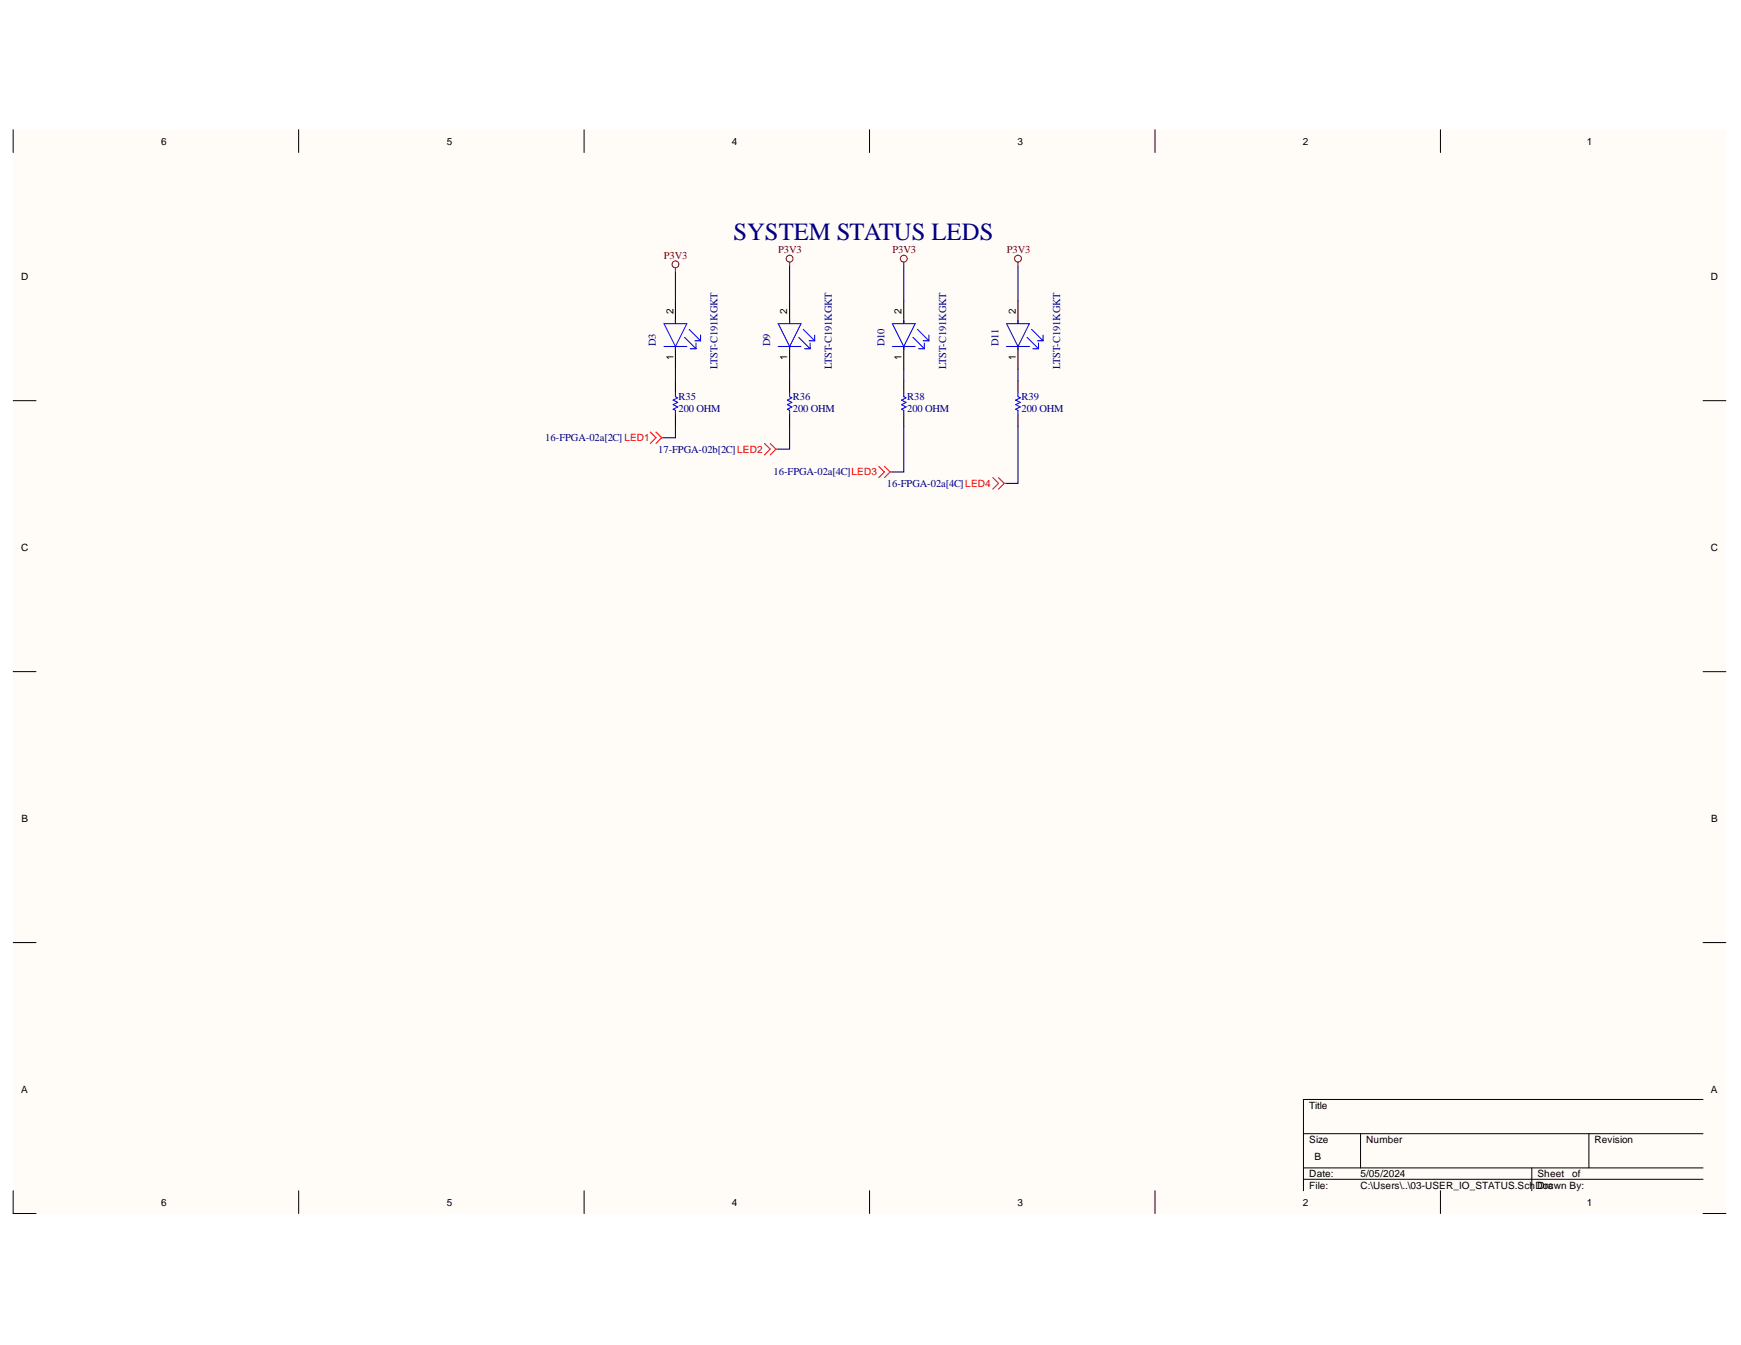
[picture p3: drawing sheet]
<svg xmlns="http://www.w3.org/2000/svg" width="279mm" height="216mm" viewBox="0 0 279 216" stroke-linecap="round" stroke-linejoin="round" font-family="sans-serif">
<g fill="#fffcf8">
<path d="M2.1 20.8h274.9v174h-274.9z" fill-rule="evenodd"/>
<path d="M5.8 24.5h267.5v166.6h-267.5z" fill-rule="evenodd"/>
</g>
<g fill="none" stroke="#000" stroke-width=".16">
<path d="M2.1 20.8v3.7M47.9 20.8v3.7M93.7 20.8v3.7M139.5 20.8v3.7M185.4 20.8v3.7M231.2 20.8v3.7M2.1 64.3h3.7M273.3 64.3h3.7M2.1 107.8h3.7M273.3 107.8h3.7M2.1 151.3h3.7M273.3 151.3h3.7"/>
<path d="M273.3 176.5h-64.1v14.6M2.1 191.1v3.7h3.7M47.9 191.1v3.7M93.7 191.1v3.7M139.5 191.1v3.7M185.4 191.1v3.7M209.2 182h64.1M209.2 187.5h64.1M209.2 189.3h64.1M218.3 182v5.5M231.2 191.1v3.7M245.8 187.5v3.6"/>
<path d="M255 182v5.5M273.3 194.8h3.7"/>
</g>
<g fill="none" stroke="#800000" stroke-width=".16">
<circle cx="108.4" cy="42.4" r=".55"/>
<circle cx="126.7" cy="41.5" r=".55"/>
<circle cx="145" cy="41.5" r=".55"/>
<circle cx="163.4" cy="41.5" r=".55"/>
</g>
<path d="M108.4 43v.7M126.7 42.1v.7M145 42.1v.7M163.4 42.1v.7" fill="none" stroke="#800000" stroke-width=".17"/>
<g fill="none" stroke="#f00" stroke-width=".17">
<path d="M104.4 69.4l.9 .9-.9 .9M105.3 69.4l.9 .9M106.2 70.3l-.9 .9M106.2 70.3h.4M122.7 71.2l.9 .9-.9 .9M123.6 71.2l.9 .9M124.5 72.1l-.9 .9M124.5 72.1h.4M141 74.8l.9 1-.9 .9M141.9 74.8l.9 1M142.8 75.8l-.9 .9M142.8 75.8h.4"/>
<path d="M159.3 76.7l.9 .9-.9 .9M160.2 76.7l1 .9M161.2 77.6l-1 .9M161.2 77.6h.3"/>
</g>
<g fill="none" stroke="#000" stroke-width=".17">
<path d="M108.4 48.3v3.7M108.4 55.6v3.7M126.7 48.3v3.7M126.7 55.6v3.7M145 48.3v3.7M145 55.6v3.7M163.4 48.3v3.7M163.4 55.6v3.7M108.4 61.1v1.8M108.4 66.6v1.8M126.7 61.1v1.8M126.7 66.6v1.8"/>
<path d="M145 61.1v1.8M145 66.6v1.8M163.4 61.1v1.8M163.4 66.6v1.8"/>
</g>
<g fill="none" stroke="#00f" stroke-width=".17">
<path d="M106.6 52h3.6l-1.8 3.6zM106.6 55.6h3.6M108.4 51.4v.6M108.4 55.6v.6M109.9 54.2l1.8 1.8M110.6 52.9l1.8 1.8M110.8 56h.9M111.5 54.7h.9M111.7 55.1v.9M112.4 53.8v.9M124.9 52h3.7l-1.9 3.6zM124.9 55.6h3.7"/>
<path d="M126.7 51.4v.6M126.7 55.6v.6M128.2 54.2l1.8 1.8M128.9 52.9l1.9 1.8M129.1 56h.9M129.8 54.7h1M130 55.1v.9M130.8 53.8v.9M143.2 52h3.7l-1.9 3.6zM143.2 55.6h3.7M145 51.4v.6M145 55.6v.6"/>
<path d="M146.5 54.2l1.8 1.8M147.2 52.9l1.9 1.8M147.4 56h.9M148.2 54.7h.9M148.3 55.1v.9M149.1 53.8v.9M161.5 52h3.7l-1.8 3.6zM161.5 55.6h3.7M163.4 51.4v.6M163.4 55.6v.6M164.8 54.2l1.9 1.8M165.6 52.9l1.8 1.8"/>
<path d="M165.7 56h1M166.5 54.7h.9M166.7 55.1v.9M167.4 53.8v.9M108.4 62.9v.8l.4 .2-.8 .3 .8 .4-.8 .4 .8 .3-.8 .4 .4 .2v.7M126.7 62.9v.8l.4 .2-.7 .3 .7 .4-.7 .4 .7 .3-.7 .4 .3 .2v.7M145 62.9v.8l.4 .2-.7 .3 .7 .4-.7 .4 .7 .3-.7 .4 .3 .2v.7M163.4 62.9v.8l.3 .2-.7 .3 .7 .4-.7 .4 .7 .3-.7 .4 .4 .2v.7"/>
</g>
<path d="M108.4 43.7v4.6M108.4 59.3v1.8M126.7 42.8v5.5M126.7 59.3v1.8M145 42.8v5.5M145 59.3v1.8M163.4 42.8v5.5M163.4 59.3v1.8M108.4 68.4v1.9h-1.8M126.7 68.4v3.7h-1.8M145 68.4v7.4h-1.8M163.4 68.4v9.2h-1.9" fill="none" stroke="#000080" stroke-width=".17"/>
<text font-size="4" fill="#000080" x="117.7" y="38.5">SYSTEM STATUS LEDS</text>
<g font-size="1.7" fill="#800000">
<text x="106.5" y="41.5">P3V3</text>
<text x="124.9" y="40.6">P3V3</text>
<text x="143.2" y="40.6">P3V3</text>
<text x="161.6" y="40.6">P3V3</text>
</g>
<g font-size="1.7" fill="#000080">
<text x="105.3" y="55.6" transform="rotate(-90 105.3 55.6)">D3</text>
<text x="115.2" y="59.2" transform="rotate(-90 115.2 59.2)">LTST-C191KGKT</text>
<text x="123.6" y="55.6" transform="rotate(-90 123.6 55.6)">D9</text>
<text x="133.5" y="59.2" transform="rotate(-90 133.5 59.2)">LTST-C191KGKT</text>
<text x="142" y="55.6" transform="rotate(-90 142 55.6)">D10</text>
<text x="151.9" y="59.2" transform="rotate(-90 151.9 59.2)">LTST-C191KGKT</text>
<text x="160.2" y="55.6" transform="rotate(-90 160.2 55.6)">D11</text>
<text x="170.1" y="59.2" transform="rotate(-90 170.1 59.2)">LTST-C191KGKT</text>
<text x="108.9" y="64.2">R35</text>
<text x="127.3" y="64.2">R36</text>
<text x="145.6" y="64.2">R38</text>
<text x="164" y="64.2">R39</text>
<text x="87.5" y="70.8">16-FPGA-02a[2C] LED1</text>
<text x="108.9" y="66.1">200 OHM</text>
<text x="127.3" y="66.1">200 OHM</text>
<text x="145.6" y="66.1">200 OHM</text>
<text x="164" y="66.1">200 OHM</text>
<text x="105.6" y="72.7">17-FPGA-02b[2C]LED2</text>
<text x="124.1" y="76.3">16-FPGA-02a[4C]LED3</text>
<text x="142.3" y="78.2">16-FPGA-02a[4C]LED4</text>
</g>
<g font-size="1.6">
<text x="25.9" y="23.2">6</text>
<text x="71.7" y="23.2">5</text>
<text x="117.4" y="23.2">4</text>
<text x="163.3" y="23.2">3</text>
<text x="209.1" y="23.2">2</text>
<text x="254.7" y="23.2">1</text>
<text x="3.4" y="45">D</text>
<text x="274.6" y="45">D</text>
<text x="108.1" y="50.5" transform="rotate(-90 108.1 50.5)">2</text>
<text x="126.3" y="50.5" transform="rotate(-90 126.3 50.5)">2</text>
<text x="144.7" y="50.5" transform="rotate(-90 144.7 50.5)">2</text>
<text x="163" y="50.5" transform="rotate(-90 163 50.5)">2</text>
<text x="108.1" y="57.7" transform="rotate(-90 108.1 57.7)">1</text>
<text x="126.3" y="57.7" transform="rotate(-90 126.3 57.7)">1</text>
<text x="144.7" y="57.7" transform="rotate(-90 144.7 57.7)">1</text>
<text x="163" y="57.7" transform="rotate(-90 163 57.7)">1</text>
<text x="3.4" y="88.5">C</text>
<text x="274.6" y="88.5">C</text>
<text x="3.5" y="131.9">B</text>
<text x="274.6" y="131.9">B</text>
<text x="3.4" y="175.4">A</text>
<text x="210.1" y="178">Title</text>
<text x="274.6" y="175.4">A</text>
<text x="210.1" y="183.5">Size</text>
<text x="219.3" y="183.5">Number</text>
<text x="255.9" y="183.5">Revision</text>
<text x="210.1" y="189">Date:</text>
<text x="210.1" y="190.8">File:</text>
<text x="211" y="186.2">B</text>
<text x="218.3" y="189">5/05/2024</text>
<text x="218.3" y="190.8">C:\Users\..\03-USER_IO_STATUS.SchDoc</text>
<text x="246.7" y="189">Sheet</text>
<text x="246.7" y="190.8">Drawn By:</text>
<text x="252.3" y="189">of</text>
<text x="25.9" y="193.5">6</text>
<text x="71.7" y="193.5">5</text>
<text x="117.4" y="193.5">4</text>
<text x="163.3" y="193.5">3</text>
<text x="209.1" y="193.5">2</text>
<text x="254.7" y="193.5">1</text>
</g>
</svg>
